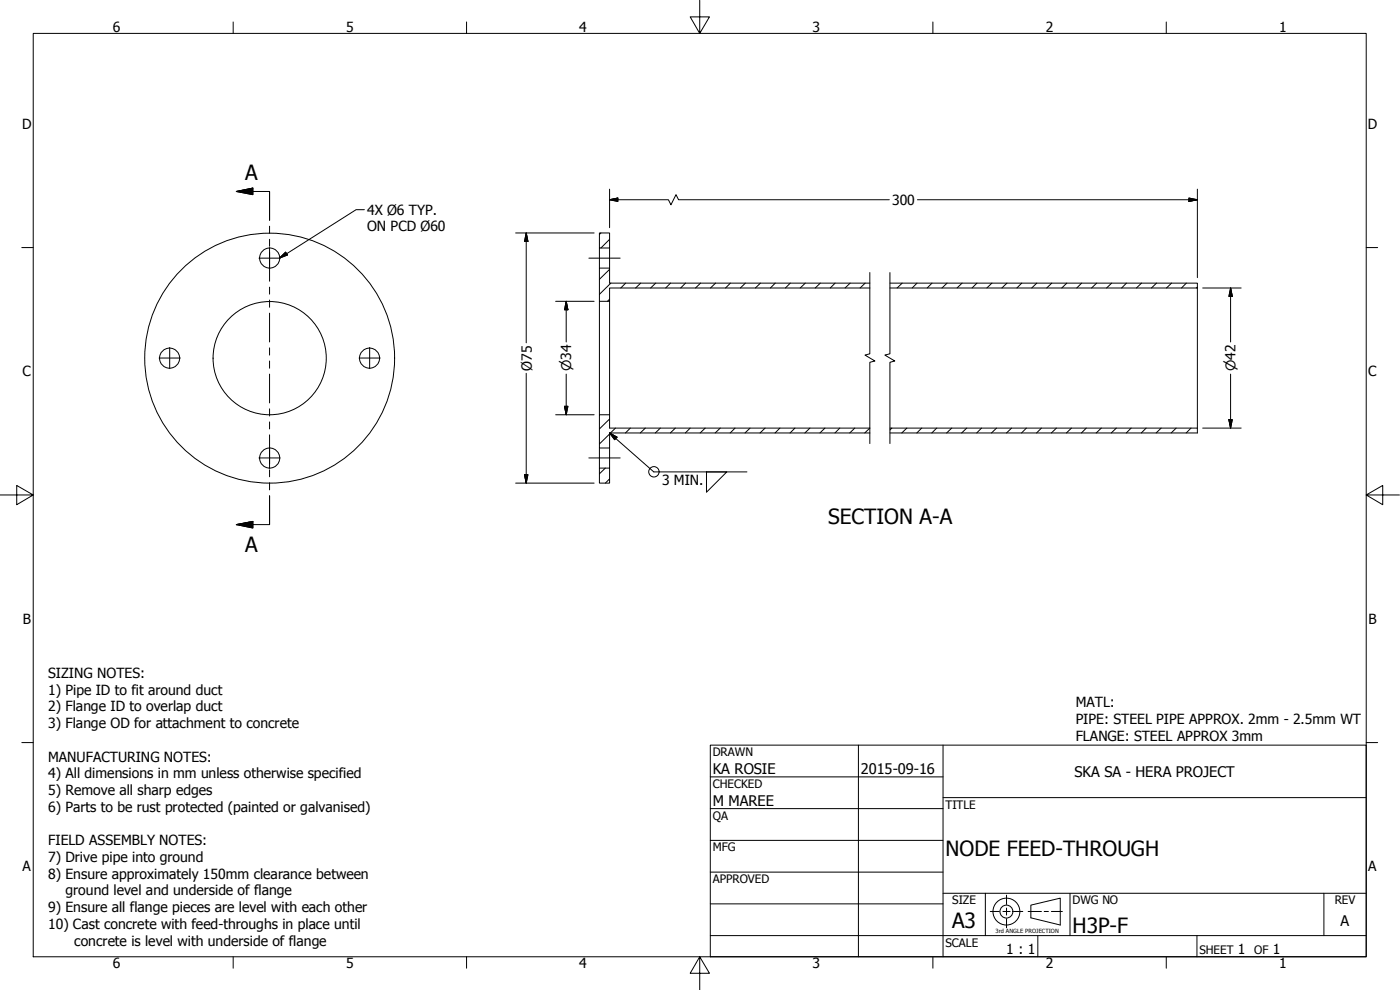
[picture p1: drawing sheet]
<svg xmlns="http://www.w3.org/2000/svg" width="420mm" height="297mm" viewBox="0 0 420 297" stroke-linecap="round" stroke-linejoin="round" font-family="sans-serif">
<!-- layer: Visible (ANSI) -->
<g fill="none" stroke="#000" stroke-width=".3">
<path d="M179.9 69.9h3v4.5h-3zM179.9 74.4v6M182.9 74.4v6M179.9 90.4v34M182.9 90.4v38h78.1M261 86.4h-78.1v4h-3M261 84.9h-78.1v-4.5h-3v10M267.1 84.9h92.2v1.5M267.1 86.4h92.2M359.3 86.4v42M179.9 134.4v6M182.9 124.4h-3v10h3v-4.5h78.1"/>
<path d="M182.9 134.4v6M267.1 128.4h92.2v1.5h-92.2M179.9 140.4h3v4.6h-3z"/>
<circle cx="80.9" cy="77.4" r="3"/>
<circle cx="50.9" cy="107.5" r="3"/>
<circle cx="80.9" cy="107.5" r="37.5"/>
<circle cx="80.9" cy="107.5" r="17"/>
<circle cx="110.9" cy="107.5" r="3"/>
<circle cx="80.9" cy="137.4" r="3"/>
</g>
<!-- layer: Break Line (ANSI) -->
<path d="M261 81.8v24.4l-1.4 .3 3 1.8-1.6 .4v24.4M267.1 81.8v24.4l-1.5 .3 2.9 1.8-1.4 .4v24.4" fill="none" stroke="#000" stroke-width=".3"/>
<!-- layer: Section Line (ANSI) -->
<g fill="none" stroke="#000" stroke-width=".3">
<path d="M70.9 57.5l5-1.1v2zM70.9 57.5h10v8.6M80.9 67.9v2.1M80.9 71.8v2.1M80.9 75.7v8.7M80.9 86.2v2.1M80.9 90v2.2M80.9 94v8.6M80.9 104.4v2.1M80.9 108.3v2.2M80.9 112.3v8.6M80.9 122.7v2.1"/>
<path d="M80.9 126.6v2.1M80.9 130.5v8.7M70.9 157.4l5-1v2zM80.9 141v2.1M80.9 144.8v2.2M80.9 148.8v8.6h-10"/>
</g>
<path d="M70.9 57.5l5-1.1zM70.9 57.5l5-1.1v2zM70.9 157.4l5-1zM70.9 157.4l5-1v2z" fill="#000" stroke="#000" stroke-width=".3"/>
<!-- layer: Border (ANSI) -->
<g fill="none" stroke="#000" stroke-width=".3">
<path d="M10 10h400v277.1h-400zM70 6.6v3.4M140 6.6v3.4M210 0v10l-2.9-4.9h5.8l-2.9 4.9M280 6.6v3.4M350 6.6v3.4M6.5 74.3h3.5M410 74.3h3.4M0 148.5h10l-5-2.8v5.7l5-2.9M410 148.5l5 2.9v-5.7l-5 2.8h10M6.5 222.8h3.5M410 222.8h3.4"/>
<path d="M70 287.1v3.4M140 287.1v3.4M210 287.1l2.9 4.9h-5.8l2.9-4.9v9.9M280 287.1v3.4M350 287.1v3.4"/>
</g>
<!-- layer: Title (ANSI) -->
<g fill="none" stroke="#000" stroke-width=".3">
<path d="M213.2 223.6h196.8v63.5h-196.8zM213.2 233.1h69.8M257.6 223.6v63.5M283 239.3h127M283 223.6v63.5M213.2 242.6h69.8M213.2 252.1h69.8M213.2 261.7h69.8M213.2 271.2h69.8M283 268h127M295.7 268v12.7M321.1 268v12.7"/>
<path d="M397.3 268v12.7M213.2 280.7h196.8M311.5 280.7v6.4M359.2 280.7v6.4"/>
</g>
<!-- layer: Hatch (ANSI) -->
<g fill="none" stroke="#000" stroke-width=".3">
<path d="M180.3 69.9l-.4 .4M182.9 71.8l-2.6 2.6M182.9 89.8l-.6 .6M182.9 80.8l-3 3M183.3 84.9l-3.4 3.4M187.8 84.9l-1.5 1.5M192.3 84.9l-1.5 1.5M196.8 84.9l-1.5 1.5M201.2 84.9l-1.4 1.5M205.7 84.9l-1.4 1.5M210.2 84.9l-1.5 1.5M214.8 84.9l-1.6 1.5"/>
<path d="M219.2 84.9l-1.5 1.5M223.7 84.9l-1.5 1.5M228.2 84.9l-1.5 1.5M232.7 84.9l-1.5 1.5M237.2 84.9l-1.5 1.5M241.7 84.9l-1.5 1.5M246.2 84.9l-1.5 1.5M250.6 84.9l-1.4 1.5M255.1 84.9l-1.5 1.5M259.7 84.9l-1.6 1.5M270.8 84.9l-1.6 1.5M275.2 84.9l-1.5 1.5"/>
<path d="M279.7 84.9l-1.4 1.5M284.2 84.9l-1.5 1.5M288.7 84.9l-1.5 1.5M293.2 84.9l-1.5 1.5M297.7 84.9l-1.5 1.5M302.2 84.9l-1.5 1.5M306.6 84.9l-1.4 1.5M311.1 84.9l-1.5 1.5M315.7 84.9l-1.6 1.5M320.2 84.9l-1.6 1.5M324.6 84.9l-1.4 1.5M329.1 84.9l-1.5 1.5"/>
<path d="M333.6 84.9l-1.5 1.5M338.1 84.9l-1.5 1.5M342.6 84.9l-1.5 1.5M347.1 84.9l-1.5 1.5M351.6 84.9l-1.5 1.5M356 84.9l-1.4 1.5M359.3 86.2l-.3 .2M182.9 125.7l-3 3M182.9 130.2l-3 3M184.7 128.4l-1.5 1.5M189.2 128.4l-1.5 1.5M193.7 128.4l-1.5 1.5"/>
<path d="M198.2 128.4l-1.5 1.5M202.7 128.4l-1.5 1.5M207.1 128.4l-1.4 1.5M211.6 128.4l-1.5 1.5M216.2 128.4l-1.6 1.5M220.6 128.4l-1.5 1.5M225.1 128.4l-1.5 1.5M229.6 128.4l-1.5 1.5M234.1 128.4l-1.5 1.5M238.6 128.4l-1.5 1.5M243.1 128.4l-1.5 1.5M247.6 128.4l-1.5 1.5"/>
<path d="M252 128.4l-1.4 1.5M256.5 128.4l-1.5 1.5M261 128.4l-1.5 1.5M267.7 128.4l-.6 .6M272.2 128.4l-1.6 1.5M276.6 128.4l-1.5 1.5M281.1 128.4l-1.4 1.5M285.6 128.4l-1.5 1.5M290.1 128.4l-1.5 1.5M294.6 128.4l-1.5 1.5M299.1 128.4l-1.5 1.5M303.6 128.4l-1.5 1.5"/>
<path d="M308 128.4l-1.4 1.5M312.5 128.4l-1.4 1.5M317.1 128.4l-1.6 1.5M321.6 128.4l-1.6 1.5M326 128.4l-1.5 1.5M330.5 128.4l-1.5 1.5M335 128.4l-1.5 1.5M339.5 128.4l-1.5 1.5M344 128.4l-1.5 1.5M348.5 128.4l-1.5 1.5M353 128.4l-1.5 1.5M357.4 128.4l-1.4 1.5"/>
<path d="M181.7 140.4l-1.8 1.8M182.9 143.7l-1.2 1.3"/>
</g>
<!-- layer: Sketch Geometry (ANSI) -->
<g fill="none" stroke="#000" stroke-width=".3">
<path d="M297.2 273.5h2.7M301 273.5h2.1M302.1 268.6v2.8M302.1 272.5v2.1M302.1 275.6v2.8M304.2 273.5h2.8M308.5 273.5h4M309.4 271.6l8.8-2.1v8l-8.8-2.1zM313.4 273.5h1.2M315.5 273.5h3.3"/>
<circle cx="302" cy="273.5" r="4"/>
<circle cx="302" cy="273.5" r="1.94"/>
</g>
<!-- layer: Center Mark (ANSI) -->
<path d="M77.7 77.5h6.4M80.9 74.3v6.3M47.8 107.4h6.3M50.9 104.3v6.3M107.8 107.4h6.3M110.9 104.3v6.3M77.7 137.4h6.4M80.9 134.2v6.4" fill="none" stroke="#000" stroke-width=".3"/>
<!-- layer: Symbol (ANSI) -->
<path d="M83.9 77.5l1.8-1.8zM83.9 77.5l1.8-1.8 .6 .8zM182.9 129.9l2.3 1.3zM182.9 129.9l2.3 1.3-.7 .7z" fill="#000" stroke="#000" stroke-width=".3"/>
<g fill="none" stroke="#000" stroke-width=".3">
<path d="M109.3 62.9h-2.4l-22.8 14.4 2.2-.8-.6-.8-1.7 1.6M182.9 129.9l2.3 1.3-.7 .7zM182.9 129.9l13.3 11.7h28M212 141.6h6.1l-6.1 6.1z"/>
<circle cx="196.2" cy="141.6" r="1.56"/>
</g>
<!-- layer: Dimension (ANSI) -->
<g fill="none" stroke="#000" stroke-width=".3">
<path d="M182.9 59.9l2.5-.5v1zM182.9 59.9h17.7l.8 1.6 1.5-3.1 .7 1.5h63.3M182.9 56.8v11.5M275.3 59.9h84M356.8 59.4l2.5 .5-2.5 .5zM359.3 56.8v26.5M154.7 69.9h23.6M157.9 69.9l.5 2.5h-1zM157.9 69.9v33M166.8 90.4h11.5M169.9 90.4l.5 2.5h-1zM169.9 90.4v12.2"/>
<path d="M360.9 86.4h11.6M369.3 86.4l.5 2.5h-1zM369.3 86.4v16.2M157.9 112v33M169.9 112.3v12.1M369.3 112.3v16.1M166.8 124.4h11.5M169.4 121.9h1l-.5 2.5zM360.9 128.4h11.6M368.8 125.9h1l-.5 2.5zM154.7 145h23.6M157.4 142.4h1l-.5 2.6z"/>
</g>
<g fill="#000" stroke="#000" stroke-width=".3">
<path d="M182.9 59.9l2.5-.5zM182.9 59.9l2.5-.5v1zM157.9 69.9l.5 2.5zM157.9 69.9l.5 2.5h-1zM356.8 60.4l2.5-.5zM356.8 59.4l2.5 .5-2.5 .5zM169.9 90.4l.5 2.5zM169.9 90.4l.5 2.5h-1zM369.3 86.4l.5 2.5zM369.3 86.4l.5 2.5h-1zM169.4 121.9l.5 2.5zM169.4 121.9h1l-.5 2.5z"/>
<path d="M368.8 125.9l.5 2.5zM368.8 125.9h1l-.5 2.5zM157.4 142.4l.5 2.6zM157.4 142.4h1l-.5 2.6z"/>
</g>
<!-- layer: Centerline (ANSI) -->
<path d="M176.7 77.5h9.4M176.7 137.4h9.4" fill="none" stroke="#000" stroke-width=".3"/>
<g font-size="6.3">
<text x="73.6" y="53.9">A</text>
<text x="248.5" y="157.1">SECTION A-A</text>
<text x="73.6" y="165.5">A</text>
<text x="283.8" y="257">NODE FEED-THROUGH</text>
<text x="285.8" y="278.6">A3</text>
<text x="321.9" y="279.8">H3P-F</text>
</g>
<g font-size="4.4">
<text x="213.9" y="232.2">KA ROSIE</text>
<text x="258.4" y="232.2">2015-09-16</text>
<text x="322.5" y="233">SKA SA - HERA PROJECT</text>
<text x="213.9" y="241.9">M MAREE</text>
<text x="402.3" y="277.9">A</text>
</g>
<g font-size="4.2">
<text x="33.8" y="9.6">6</text>
<text x="103.9" y="9.6">5</text>
<text x="173.9" y="9.6">4</text>
<text x="243.8" y="9.6">3</text>
<text x="313.9" y="9.6">2</text>
<text x="383.9" y="9.6">1</text>
<text x="6.7" y="38.7">D</text>
<text x="410.5" y="38.7">D</text>
<text x="110.2" y="64.4">4X Ø6 TYP.</text>
<text x="267.7" y="61.5">300</text>
<text x="110.2" y="69.5">ON PCD Ø60</text>
<text x="6.8" y="113">C</text>
<text x="159.6" y="111.2" transform="rotate(-90 159.6 111.2)">Ø75</text>
<text x="410.7" y="113">C</text>
<text x="198.7" y="145.6">3 MIN.</text>
<text x="6.9" y="187.2">B</text>
<text x="410.7" y="187.2">B</text>
<text x="14.5" y="203.4">SIZING NOTES:</text>
<text x="14.5" y="208.5">1) Pipe ID to fit around duct</text>
<text x="14.5" y="213.5">2) Flange ID to overlap duct</text>
<text x="322.8" y="212.3">MATL:</text>
<text x="14.5" y="218.5">3) Flange OD for attachment to concrete</text>
<text x="322.8" y="217.3">PIPE: STEEL PIPE APPROX. 2mm - 2.5mm WT</text>
<text x="322.8" y="222.4">FLANGE: STEEL APPROX 3mm</text>
<text x="14.5" y="228.5">MANUFACTURING NOTES:</text>
<text x="14.5" y="233.5">4) All dimensions in mm unless otherwise specified</text>
<text x="14.5" y="238.6">5) Remove all sharp edges</text>
<text x="14.5" y="243.6">6) Parts to be rust protected (painted or galvanised)</text>
<text x="14.5" y="253.6">FIELD ASSEMBLY NOTES:</text>
<text x="6.8" y="261.4">A</text>
<text x="14.5" y="258.6">7) Drive pipe into ground</text>
<text x="14.5" y="263.6">8) Ensure approximately 150mm clearance between</text>
<text x="410.7" y="261.4">A</text>
<text x="19.7" y="268.7">ground level and underside of flange</text>
<text x="14.5" y="273.7">9) Ensure all flange pieces are level with each other</text>
<text x="14.5" y="278.7">10) Cast concrete with feed-throughs in place until</text>
<text x="22.3" y="283.7">concrete is level with underside of flange</text>
<text x="302" y="286.3">1 : 1</text>
<text x="371.5" y="286.2">1</text>
<text x="382" y="286.2">1</text>
<text x="33.8" y="290.5">6</text>
<text x="103.9" y="290.5">5</text>
<text x="173.9" y="290.5">4</text>
<text x="243.8" y="290.5">3</text>
<text x="313.9" y="290.5">2</text>
<text x="383.9" y="290.5">1</text>
</g>
<g font-size="4">
<text x="171.4" y="111.4" transform="rotate(-90 171.4 111.4)">⌀34</text>
<text x="370.8" y="111.4" transform="rotate(-90 370.8 111.4)">⌀42</text>
</g>
<g font-size="3.5">
<text x="213.9" y="226.9">DRAWN</text>
<text x="213.9" y="236.4">CHECKED</text>
<text x="213.9" y="245.9">QA</text>
<text x="283.8" y="242.6">TITLE</text>
<text x="213.9" y="255.4">MFG</text>
<text x="213.9" y="265">APPROVED</text>
<text x="285.8" y="271.3">SIZE</text>
<text x="321.9" y="271.3">DWG NO</text>
<text x="400.6" y="271.3">REV</text>
<text x="283.8" y="284">SCALE</text>
<text x="360" y="286.2">SHEET</text>
<text x="376.4" y="286.2">OF</text>
</g>
<text font-size="1.7" x="298.8" y="279.9">3rd ANGLE PROJECTION</text>
</svg>
